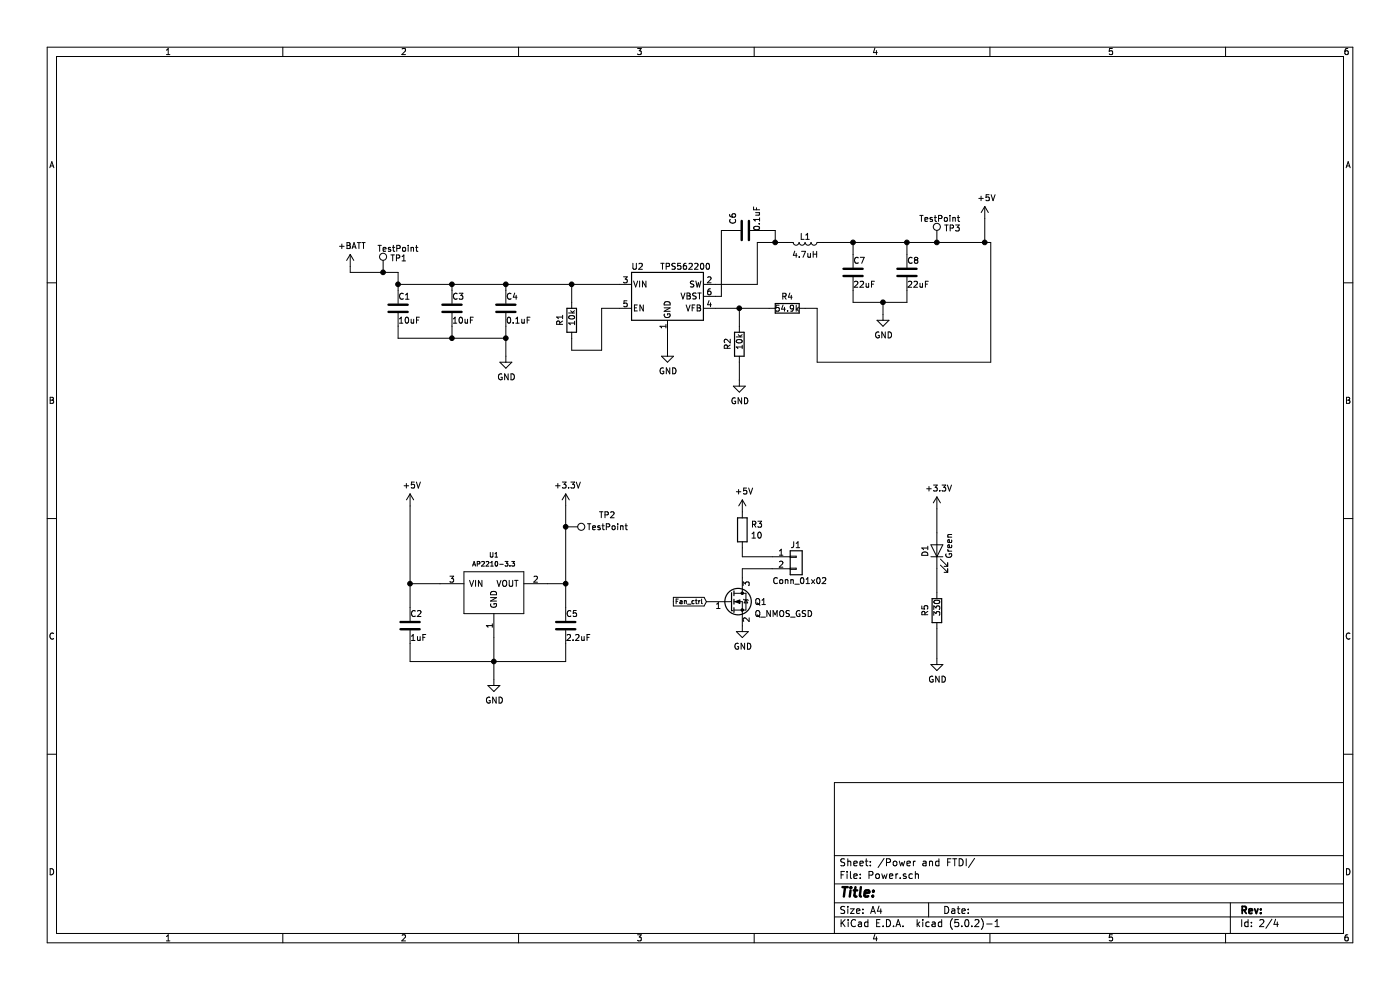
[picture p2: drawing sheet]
EESchema Schematic File Version 4
LIBS:AndromedaV3-cache
EELAYER 26 0
EELAYER END
$Descr A4 11693 8268
encoding utf-8
Sheet 2 4
Title ""
Date ""
Rev ""
Comp ""
Comment1 ""
Comment2 ""
Comment3 ""
Comment4 ""
$EndDescr
$Comp
L Regulator_Switching:TPS562200 U2
U 1 1
P 5575 2475
F 0 "U2" H 5325 2725 50  0000 C CNN
F 1 "TPS562200" H 5725 2725 50  0000 C CNN
F 2 "TO_SOT_Packages_SMD:SOT-23-6" H 5625 2225 50  0001 L CNN
F 3 "http://www.ti.com/lit/ds/symlink/tps563200.pdf" H 5575 2475 50  0001 C CNN
	1    5575 2475
	1    0    0    -1  
$EndComp
$Comp
L Device:C C2
U 1 1
P 3425 5225
F 0 "C2" H 3425 5325 50  0000 L CNN
F 1 "1uF" H 3425 5125 50  0000 L CNN
F 2 "Capacitors_SMD:C_0603" H 3463 5075 50  0001 C CNN
F 3 "~" H 3425 5225 50  0001 C CNN
	1    3425 5225
	1    0    0    -1  
$EndComp
$Comp
L Device:C C5
U 1 1
P 4725 5225
F 0 "C5" H 4725 5325 50  0000 L CNN
F 1 "2.2uF" H 4725 5125 50  0000 L CNN
F 2 "Capacitors_SMD:C_0603" H 4763 5075 50  0001 C CNN
F 3 "~" H 4725 5225 50  0001 C CNN
	1    4725 5225
	1    0    0    -1  
$EndComp
$Comp
L power:GND #PWR03
U 1 1
P 4125 5675
F 0 "#PWR03" H 4125 5425 50  0001 C CNN
F 1 "GND" H 4130 5502 50  0000 C CNN
F 2 "" H 4125 5675 50  0001 C CNN
F 3 "" H 4125 5675 50  0001 C CNN
	1    4125 5675
	1    0    0    -1  
$EndComp
$Comp
L Device:LED D1
U 1 1
P 7825 4600
F 0 "D1" H 7875 4700 50  0000 R CNN
F 1 "Green" H 7975 4500 50  0000 R CNN
F 2 "LEDs:LED_0805" H 7825 4600 50  0001 C CNN
F 3 "~" H 7825 4600 50  0001 C CNN
	1    7825 4600
	0    -1   -1   0   
$EndComp
$Comp
L Device:R R5
U 1 1
P 7825 5100
F 0 "R5" V 7725 5050 50  0000 L CNN
F 1 "330" V 7825 5050 50  0000 L CNN
F 2 "Resistors_SMD:R_0603" V 7755 5100 50  0001 C CNN
F 3 "~" H 7825 5100 50  0001 C CNN
	1    7825 5100
	1    0    0    -1  
$EndComp
$Comp
L power:GND #PWR012
U 1 1
P 7825 5500
F 0 "#PWR012" H 7825 5250 50  0001 C CNN
F 1 "GND" H 7830 5327 50  0000 C CNN
F 2 "" H 7825 5500 50  0001 C CNN
F 3 "" H 7825 5500 50  0001 C CNN
	1    7825 5500
	1    0    0    -1  
$EndComp
Wire Wire Line
	3425 5375 3425 5525
Wire Wire Line
	3425 5525 4125 5525
Wire Wire Line
	4725 5525 4725 5375
Wire Wire Line
	4125 5675 4125 5525
Connection ~ 4125 5525
Wire Wire Line
	4125 5525 4725 5525
Wire Wire Line
	7825 4250 7825 4450
Wire Wire Line
	7825 4750 7825 4950
Wire Wire Line
	7825 5250 7825 5500
$Comp
L Device:C C3
U 1 1
P 3775 2575
F 0 "C3" H 3775 2675 50  0000 L CNN
F 1 "10uF" H 3775 2475 50  0000 L CNN
F 2 "Capacitors_SMD:C_0603" H 3813 2425 50  0001 C CNN
F 3 "~" H 3775 2575 50  0001 C CNN
	1    3775 2575
	1    0    0    -1  
$EndComp
$Comp
L Device:C C4
U 1 1
P 4225 2575
F 0 "C4" H 4225 2675 50  0000 L CNN
F 1 "0.1uF" H 4225 2475 50  0000 L CNN
F 2 "Capacitors_SMD:C_0603" H 4263 2425 50  0001 C CNN
F 3 "~" H 4225 2575 50  0001 C CNN
	1    4225 2575
	1    0    0    -1  
$EndComp
$Comp
L Device:C C1
U 1 1
P 3325 2575
F 0 "C1" H 3325 2675 50  0000 L CNN
F 1 "10uF" H 3325 2475 50  0000 L CNN
F 2 "Capacitors_SMD:C_0603" H 3363 2425 50  0001 C CNN
F 3 "~" H 3325 2575 50  0001 C CNN
	1    3325 2575
	1    0    0    -1  
$EndComp
$Comp
L Device:R R1
U 1 1
P 4775 2675
F 0 "R1" V 4675 2625 50  0000 L CNN
F 1 "10k" V 4775 2625 50  0000 L CNN
F 2 "Resistors_SMD:R_0603" V 4705 2675 50  0001 C CNN
F 3 "~" H 4775 2675 50  0001 C CNN
	1    4775 2675
	1    0    0    -1  
$EndComp
$Comp
L Device:C C7
U 1 1
P 7125 2275
F 0 "C7" H 7125 2375 50  0000 L CNN
F 1 "22uF" H 7125 2175 50  0000 L CNN
F 2 "Capacitors_SMD:C_0603" H 7163 2125 50  0001 C CNN
F 3 "~" H 7125 2275 50  0001 C CNN
	1    7125 2275
	1    0    0    -1  
$EndComp
$Comp
L Device:C C8
U 1 1
P 7575 2275
F 0 "C8" H 7575 2375 50  0000 L CNN
F 1 "22uF" H 7575 2175 50  0000 L CNN
F 2 "Capacitors_SMD:C_0603" H 7613 2125 50  0001 C CNN
F 3 "~" H 7575 2275 50  0001 C CNN
	1    7575 2275
	1    0    0    -1  
$EndComp
$Comp
L Device:R R4
U 1 1
P 6575 2575
F 0 "R4" V 6475 2575 50  0000 C CNN
F 1 "54.9k" V 6575 2575 50  0000 C CNN
F 2 "Resistors_SMD:R_0603" V 6505 2575 50  0001 C CNN
F 3 "~" H 6575 2575 50  0001 C CNN
	1    6575 2575
	0    1    1    0   
$EndComp
$Comp
L Device:R R2
U 1 1
P 6175 2875
F 0 "R2" V 6075 2825 50  0000 L CNN
F 1 "10k" V 6175 2825 50  0000 L CNN
F 2 "Resistors_SMD:R_0603" V 6105 2875 50  0001 C CNN
F 3 "~" H 6175 2875 50  0001 C CNN
	1    6175 2875
	1    0    0    -1  
$EndComp
$Comp
L Device:C C6
U 1 1
P 6225 1925
F 0 "C6" H 6125 1825 50  0000 C CNN
F 1 "0.1uF" H 6125 2025 50  0000 C CNN
F 2 "Capacitors_SMD:C_0603" H 6263 1775 50  0001 C CNN
F 3 "~" H 6225 1925 50  0001 C CNN
	1    6225 1925
	0    1    1    0   
$EndComp
$Comp
L Device:L L1
U 1 1
P 6725 2025
F 0 "L1" V 6675 2025 50  0000 C CNN
F 1 "4.7uH" V 6825 2025 50  0000 C CNN
F 2 "SOAR_Library:L_1008" H 6725 2025 50  0001 C CNN
F 3 "~" H 6725 2025 50  0001 C CNN
	1    6725 2025
	0    1    1    0   
$EndComp
$Comp
L power:GND #PWR07
U 1 1
P 6175 3175
F 0 "#PWR07" H 6175 2925 50  0001 C CNN
F 1 "GND" H 6180 3002 50  0000 C CNN
F 2 "" H 6175 3175 50  0001 C CNN
F 3 "" H 6175 3175 50  0001 C CNN
	1    6175 3175
	1    0    0    -1  
$EndComp
$Comp
L power:GND #PWR010
U 1 1
P 7375 2625
F 0 "#PWR010" H 7375 2375 50  0001 C CNN
F 1 "GND" H 7380 2452 50  0000 C CNN
F 2 "" H 7375 2625 50  0001 C CNN
F 3 "" H 7375 2625 50  0001 C CNN
	1    7375 2625
	1    0    0    -1  
$EndComp
$Comp
L power:GND #PWR04
U 1 1
P 4225 2975
F 0 "#PWR04" H 4225 2725 50  0001 C CNN
F 1 "GND" H 4230 2802 50  0000 C CNN
F 2 "" H 4225 2975 50  0001 C CNN
F 3 "" H 4225 2975 50  0001 C CNN
	1    4225 2975
	1    0    0    -1  
$EndComp
Wire Wire Line
	5175 2375 4775 2375
Wire Wire Line
	3325 2375 3325 2425
Wire Wire Line
	3775 2375 3775 2425
Connection ~ 3775 2375
Wire Wire Line
	3775 2375 3325 2375
Wire Wire Line
	4225 2375 4225 2425
Connection ~ 4225 2375
Wire Wire Line
	4225 2375 3775 2375
Connection ~ 3325 2375
Wire Wire Line
	2925 2225 2925 2275
Wire Wire Line
	2925 2275 3200 2275
Wire Wire Line
	3325 2275 3325 2375
Wire Wire Line
	4225 2725 4225 2825
Wire Wire Line
	4225 2825 3775 2825
Wire Wire Line
	3325 2825 3325 2725
Wire Wire Line
	3775 2725 3775 2825
Connection ~ 3775 2825
Wire Wire Line
	3775 2825 3325 2825
Wire Wire Line
	4225 2825 4225 2975
Connection ~ 4225 2825
Wire Wire Line
	4775 2525 4775 2375
Connection ~ 4775 2375
Wire Wire Line
	4775 2375 4225 2375
Wire Wire Line
	4775 2825 4775 2925
Wire Wire Line
	4775 2925 5025 2925
Wire Wire Line
	5025 2925 5025 2575
Wire Wire Line
	5025 2575 5175 2575
$Comp
L power:GND #PWR06
U 1 1
P 5575 2925
F 0 "#PWR06" H 5575 2675 50  0001 C CNN
F 1 "GND" H 5580 2752 50  0000 C CNN
F 2 "" H 5575 2925 50  0001 C CNN
F 3 "" H 5575 2925 50  0001 C CNN
	1    5575 2925
	1    0    0    -1  
$EndComp
Wire Wire Line
	5575 2775 5575 2925
Wire Wire Line
	5975 2575 6175 2575
Wire Wire Line
	6175 2575 6175 2725
Connection ~ 6175 2575
Wire Wire Line
	6175 2575 6425 2575
Wire Wire Line
	6175 3025 6175 3175
Wire Wire Line
	5975 2475 6025 2475
Wire Wire Line
	6025 2475 6025 1925
Wire Wire Line
	6025 1925 6075 1925
Wire Wire Line
	5975 2375 6325 2375
Wire Wire Line
	6325 2375 6325 2025
Wire Wire Line
	6325 2025 6475 2025
Wire Wire Line
	6875 2025 7125 2025
Wire Wire Line
	7125 2025 7125 2125
Wire Wire Line
	7125 2025 7575 2025
Wire Wire Line
	7575 2025 7575 2125
Connection ~ 7125 2025
Connection ~ 7575 2025
Wire Wire Line
	8225 2025 8225 1825
Wire Wire Line
	8225 2025 8275 2025
Wire Wire Line
	8275 2025 8275 3025
Wire Wire Line
	8275 3025 6825 3025
Wire Wire Line
	6825 3025 6825 2575
Wire Wire Line
	6825 2575 6725 2575
Connection ~ 8225 2025
Wire Wire Line
	7125 2425 7125 2525
Wire Wire Line
	7125 2525 7375 2525
Wire Wire Line
	7575 2525 7575 2425
Wire Wire Line
	7375 2625 7375 2525
Connection ~ 7375 2525
Wire Wire Line
	7375 2525 7575 2525
Wire Wire Line
	6375 1925 6475 1925
Wire Wire Line
	6475 1925 6475 2025
Connection ~ 6475 2025
Wire Wire Line
	6475 2025 6575 2025
$Comp
L Device:Q_NMOS_GSD Q1
U 1 1
P 6100 5025
F 0 "Q1" H 6300 5025 50  0000 L CNN
F 1 "Q_NMOS_GSD" H 6300 4925 50  0000 L CNN
F 2 "TO_SOT_Packages_SMD:SOT-23" H 6300 5125 50  0001 C CNN
F 3 "~" H 6100 5025 50  0001 C CNN
	1    6100 5025
	1    0    0    -1  
$EndComp
$Comp
L Connector_Generic:Conn_01x02 J1
U 1 1
P 6650 4650
F 0 "J1" H 6600 4750 50  0000 L CNN
F 1 "Conn_01x02" H 6450 4450 50  0000 L CNN
F 2 "SOAR_Library:TerminalBlock_5mm_2POS_ED2600" H 6650 4650 50  0001 C CNN
F 3 "~" H 6650 4650 50  0001 C CNN
	1    6650 4650
	1    0    0    -1  
$EndComp
$Comp
L power:GND #PWR09
U 1 1
P 6200 5225
F 0 "#PWR09" H 6200 4975 50  0001 C CNN
F 1 "GND" H 6205 5052 50  0000 C CNN
F 2 "" H 6200 5225 50  0001 C CNN
F 3 "" H 6200 5225 50  0001 C CNN
	1    6200 5225
	1    0    0    -1  
$EndComp
$Comp
L power:+3.3V #PWR05
U 1 1
P 4725 4225
F 0 "#PWR05" H 4725 4075 50  0001 C CNN
F 1 "+3.3V" H 4740 4398 50  0000 C CNN
F 2 "" H 4725 4225 50  0001 C CNN
F 3 "" H 4725 4225 50  0001 C CNN
	1    4725 4225
	1    0    0    -1  
$EndComp
$Comp
L power:+3.3V #PWR011
U 1 1
P 7825 4250
F 0 "#PWR011" H 7825 4100 50  0001 C CNN
F 1 "+3.3V" H 7840 4423 50  0000 C CNN
F 2 "" H 7825 4250 50  0001 C CNN
F 3 "" H 7825 4250 50  0001 C CNN
	1    7825 4250
	1    0    0    -1  
$EndComp
$Comp
L SOAR_Components:AP2210-3.3 U1
U 1 1
P 4125 4875
F 0 "U1" H 4125 5116 39  0000 C CNN
F 1 "AP2210-3.3" H 4125 5041 39  0000 C CNN
F 2 "TO_SOT_Packages_SMD:SOT-23" H 4125 5025 39  0001 C CNN
F 3 "https://www.diodes.com/assets/Datasheets/AP2210.pdf" H 4125 5025 39  0001 C CNN
	1    4125 4875
	1    0    0    -1  
$EndComp
Wire Wire Line
	4725 4225 4725 4400
Wire Wire Line
	3425 4225 3425 4875
Wire Wire Line
	4575 4875 4725 4875
Connection ~ 4725 4875
Wire Wire Line
	4725 4875 4725 5075
Wire Wire Line
	3675 4875 3425 4875
Connection ~ 3425 4875
Wire Wire Line
	3425 4875 3425 5075
Wire Wire Line
	4125 5325 4125 5525
$Comp
L power:+BATT #PWR01
U 1 1
P 2925 2225
F 0 "#PWR01" H 2925 2075 50  0001 C CNN
F 1 "+BATT" H 2940 2398 50  0000 C CNN
F 2 "" H 2925 2225 50  0001 C CNN
F 3 "" H 2925 2225 50  0001 C CNN
	1    2925 2225
	1    0    0    -1  
$EndComp
Wire Wire Line
	7575 2025 7825 2025
Text GLabel 5900 5025 0    39   Input ~ 0
Fan_ctrl
$Comp
L Connector:TestPoint TP1
U 1 1
P 3200 2275
F 0 "TP1" H 3258 2395 50  0000 L CNN
F 1 "TestPoint" H 3150 2475 50  0000 L CNN
F 2 "SOAR_Library:TestPoint_Pad_D1.5mm" H 3400 2275 50  0001 C CNN
F 3 "~" H 3400 2275 50  0001 C CNN
	1    3200 2275
	1    0    0    -1  
$EndComp
Connection ~ 3200 2275
Wire Wire Line
	3200 2275 3325 2275
$Comp
L Connector:TestPoint TP3
U 1 1
P 7825 2025
F 0 "TP3" H 7883 2145 50  0000 L CNN
F 1 "TestPoint" H 7675 2225 50  0000 L CNN
F 2 "SOAR_Library:TestPoint_Pad_D1.5mm" H 8025 2025 50  0001 C CNN
F 3 "~" H 8025 2025 50  0001 C CNN
	1    7825 2025
	1    0    0    -1  
$EndComp
Connection ~ 7825 2025
Wire Wire Line
	7825 2025 8225 2025
$Comp
L Connector:TestPoint TP2
U 1 1
P 4725 4400
F 0 "TP2" V 4625 4675 50  0000 L CNN
F 1 "TestPoint" V 4725 4575 50  0000 L CNN
F 2 "SOAR_Library:TestPoint_Pad_D1.5mm" H 4925 4400 50  0001 C CNN
F 3 "~" H 4925 4400 50  0001 C CNN
	1    4725 4400
	0    1    1    0   
$EndComp
Connection ~ 4725 4400
Wire Wire Line
	4725 4400 4725 4875
$Comp
L power:+5V #PWR013
U 1 1
P 8225 1825
F 0 "#PWR013" H 8225 1675 50  0001 C CNN
F 1 "+5V" H 8240 1998 50  0000 C CNN
F 2 "" H 8225 1825 50  0001 C CNN
F 3 "" H 8225 1825 50  0001 C CNN
	1    8225 1825
	1    0    0    -1  
$EndComp
$Comp
L power:+5V #PWR02
U 1 1
P 3425 4225
F 0 "#PWR02" H 3425 4075 50  0001 C CNN
F 1 "+5V" H 3440 4398 50  0000 C CNN
F 2 "" H 3425 4225 50  0001 C CNN
F 3 "" H 3425 4225 50  0001 C CNN
	1    3425 4225
	1    0    0    -1  
$EndComp
$Comp
L power:+5V #PWR08
U 1 1
P 6200 4275
F 0 "#PWR08" H 6200 4125 50  0001 C CNN
F 1 "+5V" H 6215 4448 50  0000 C CNN
F 2 "" H 6200 4275 50  0001 C CNN
F 3 "" H 6200 4275 50  0001 C CNN
	1    6200 4275
	1    0    0    -1  
$EndComp
Wire Wire Line
	6450 4750 6200 4750
Wire Wire Line
	6200 4750 6200 4825
$Comp
L Device:R R3
U 1 1
P 6200 4425
F 0 "R3" H 6270 4471 50  0000 L CNN
F 1 "10" H 6270 4380 50  0000 L CNN
F 2 "Resistors_SMD:R_0603" V 6130 4425 50  0001 C CNN
F 3 "~" H 6200 4425 50  0001 C CNN
	1    6200 4425
	1    0    0    -1  
$EndComp
Wire Wire Line
	6450 4650 6200 4650
Wire Wire Line
	6200 4650 6200 4575
$EndSCHEMATC
